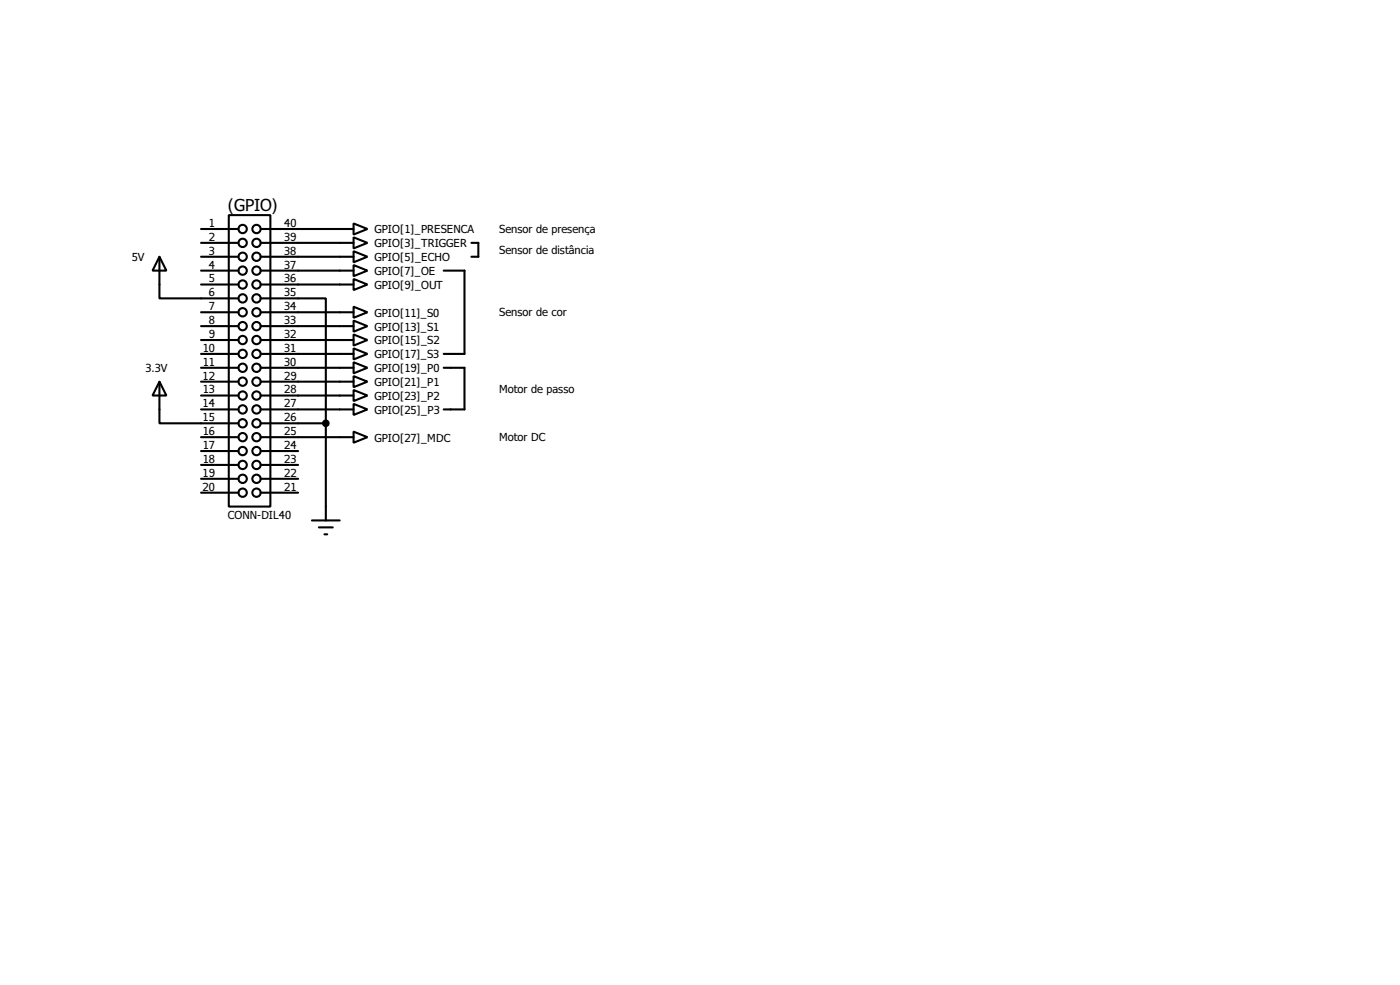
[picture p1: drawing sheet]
<svg xmlns="http://www.w3.org/2000/svg" width="256mm" height="180mm" viewBox="0 0 256 180" stroke-linecap="round" stroke-linejoin="round" font-family="sans-serif">
<g fill="none" stroke="#000" stroke-width=".38">
<path d="M41.9 39.4h7.6v53.3h-7.6zM29.2 47l1.3 2.5h-2.6zM29.2 47v7.6h14.5M36.8 41.9h6.9M36.8 44.4h6.9M36.8 47h6.9M36.8 49.5h6.9M36.8 52.1h6.9M36.8 57.1h6.9M36.8 59.7h6.9M47.8 54.6h11.9v22.9M47.8 41.9h17"/>
<path d="M47.8 44.4h17M47.8 47h17M47.8 49.5h17M47.8 52.1h17M47.8 57.1h17M47.8 59.7h17M64.8 40.9l2.5 1-2.5 1zM64.8 43.4l2.5 1-2.5 1.1zM64.8 46l2.5 1-2.5 1zM64.8 48.5l2.5 1-2.5 1zM64.8 51.1l2.5 1-2.5 1zM64.8 56.1l2.5 1-2.5 1.1z"/>
<path d="M64.8 58.7l2.5 1-2.5 1zM81.3 49.5h3.8v4.1v11.2h-3.8M86.4 44.4h1.2v.9v1.7h-1.2M29.2 69.8l1.3 2.6h-2.6zM29.2 69.8v7.7h14.5M36.8 62.2h6.9M36.8 64.8h6.9M36.8 67.3h6.9M36.8 69.8h6.9M36.8 72.4h6.9M36.8 74.9h6.9M47.8 62.2h17"/>
<path d="M47.8 64.8h17M47.8 77.5h11.9M47.8 67.3h17M47.8 69.8h17M47.8 72.4h17M47.8 74.9h17M59.7 77.5v17.7M64.8 61.2l2.5 1-2.5 1zM64.8 63.8l2.5 1-2.5 1zM64.8 66.3l2.5 1-2.5 1zM64.8 68.8l2.5 1-2.5 1.1zM64.8 71.4l2.5 1-2.5 1z"/>
<path d="M64.8 73.9l2.5 1-2.5 1zM64.8 79l2.5 1-2.5 1zM81.3 67.3h3.8v3.9v3.7h-3.8M36.8 80h6.9M36.8 82.5h6.9M36.8 85.1h6.9M36.8 87.6h6.9M36.8 90.2h6.9M47.8 80h17M47.8 82.5h6.8M47.8 85.1h6.8M47.8 87.6h6.8"/>
<path d="M47.8 90.2h6.8M57.1 95.2h5.1M58.4 96.5h2.6M59.4 97.8h.5"/>
<circle cx="44.4" cy="44.5" r=".76"/>
<circle cx="44.4" cy="49.5" r=".76"/>
<circle cx="44.4" cy="47" r=".76"/>
<circle cx="44.4" cy="54.6" r=".76"/>
<circle cx="44.4" cy="59.7" r=".76"/>
<circle cx="44.4" cy="52.1" r=".76"/>
<circle cx="44.4" cy="57.2" r=".76"/>
<circle cx="44.4" cy="41.9" r=".76"/>
<circle cx="47" cy="47" r=".76"/>
<circle cx="47" cy="44.5" r=".76"/>
<circle cx="47" cy="49.5" r=".76"/>
<circle cx="47" cy="54.6" r=".76"/>
<circle cx="47" cy="52.1" r=".76"/>
<circle cx="47" cy="57.2" r=".76"/>
<circle cx="47" cy="59.7" r=".76"/>
<circle cx="47" cy="41.9" r=".76"/>
<circle cx="44.4" cy="74.9" r=".76"/>
<circle cx="44.4" cy="64.8" r=".76"/>
<circle cx="44.4" cy="62.2" r=".76"/>
<circle cx="44.4" cy="67.3" r=".76"/>
<circle cx="44.4" cy="69.9" r=".76"/>
<circle cx="44.4" cy="72.4" r=".76"/>
<circle cx="44.4" cy="77.5" r=".76"/>
<circle cx="47" cy="64.8" r=".76"/>
<circle cx="47" cy="67.3" r=".76"/>
<circle cx="47" cy="72.4" r=".76"/>
<circle cx="47" cy="62.2" r=".76"/>
<circle cx="47" cy="74.9" r=".76"/>
<circle cx="47" cy="77.5" r=".76"/>
<circle cx="47" cy="69.9" r=".76"/>
<circle cx="44.4" cy="80" r=".76"/>
<circle cx="44.4" cy="82.6" r=".76"/>
<circle cx="44.4" cy="85.1" r=".76"/>
<circle cx="44.4" cy="87.6" r=".76"/>
<circle cx="44.4" cy="90.2" r=".76"/>
<circle cx="47" cy="80" r=".76"/>
<circle cx="47" cy="82.6" r=".76"/>
<circle cx="47" cy="85.1" r=".76"/>
<circle cx="47" cy="87.6" r=".76"/>
<circle cx="47" cy="90.2" r=".76"/>
</g>
<circle cx="59.7" cy="77.5" r=".51" fill="#000" stroke="#000" stroke-width=".38"/>
<text font-size="3.7" x="41.7" y="38.6">(GPIO)</text>
<g font-size="2.5">
<text x="38.3" y="41.5">1</text>
<text x="52.1" y="41.5">40</text>
<text x="24.1" y="47.8">5V</text>
<text x="38.2" y="44.1">2</text>
<text x="38.3" y="46.6">3</text>
<text x="52.1" y="44.1">39</text>
<text x="52.1" y="46.6">38</text>
<text x="68.6" y="42.7">GPIO[1]_PRESENCA</text>
<text x="68.6" y="45.3">GPIO[3]_TRIGGER</text>
<text x="68.6" y="47.8">GPIO[5]_ECHO</text>
<text x="91.4" y="42.7">Sensor de presença</text>
<text x="91.4" y="46.5">Sensor de distância</text>
<text x="38.2" y="49.1">4</text>
<text x="38.2" y="51.7">5</text>
<text x="52.1" y="49.1">37</text>
<text x="52.1" y="51.7">36</text>
<text x="68.6" y="50.3">GPIO[7]_OE</text>
<text x="68.6" y="52.9">GPIO[9]_OUT</text>
<text x="38.3" y="54.2">6</text>
<text x="38.3" y="56.8">7</text>
<text x="38.3" y="59.3">8</text>
<text x="52.1" y="54.2">35</text>
<text x="52.1" y="56.8">34</text>
<text x="52.1" y="59.3">33</text>
<text x="68.6" y="58">GPIO[11]_S0</text>
<text x="91.4" y="57.9">Sensor de cor</text>
<text x="37.2" y="64.4">10</text>
<text x="38.2" y="61.8">9</text>
<text x="52.1" y="61.8">32</text>
<text x="52.1" y="64.4">31</text>
<text x="68.6" y="60.5">GPIO[13]_S1</text>
<text x="68.6" y="63">GPIO[15]_S2</text>
<text x="68.6" y="65.6">GPIO[17]_S3</text>
<text x="26.7" y="68.1">3.3V</text>
<text x="37.1" y="69.5">12</text>
<text x="37.2" y="66.9">11</text>
<text x="52.1" y="66.9">30</text>
<text x="52.1" y="69.5">29</text>
<text x="68.6" y="68.1">GPIO[19]_P0</text>
<text x="68.6" y="70.7">GPIO[21]_P1</text>
<text x="91.4" y="71.9">Motor de passo</text>
<text x="37.1" y="74.5">14</text>
<text x="37.1" y="77.1">15</text>
<text x="37.2" y="72">13</text>
<text x="52.1" y="72">28</text>
<text x="52.1" y="74.5">27</text>
<text x="52.1" y="77.1">26</text>
<text x="68.6" y="73.2">GPIO[23]_P2</text>
<text x="68.6" y="75.7">GPIO[25]_P3</text>
<text x="37.2" y="79.6">16</text>
<text x="37.2" y="82.2">17</text>
<text x="52.1" y="79.6">25</text>
<text x="52.1" y="82.2">24</text>
<text x="68.6" y="80.8">GPIO[27]_MDC</text>
<text x="91.4" y="80.8">Motor DC</text>
<text x="37.1" y="87.2">19</text>
<text x="37.1" y="89.8">20</text>
<text x="37.2" y="84.7">18</text>
<text x="52.1" y="84.7">23</text>
<text x="52.1" y="87.2">22</text>
<text x="52.1" y="89.8">21</text>
<text x="41.7" y="94.9">CONN-DIL40</text>
</g>
</svg>
